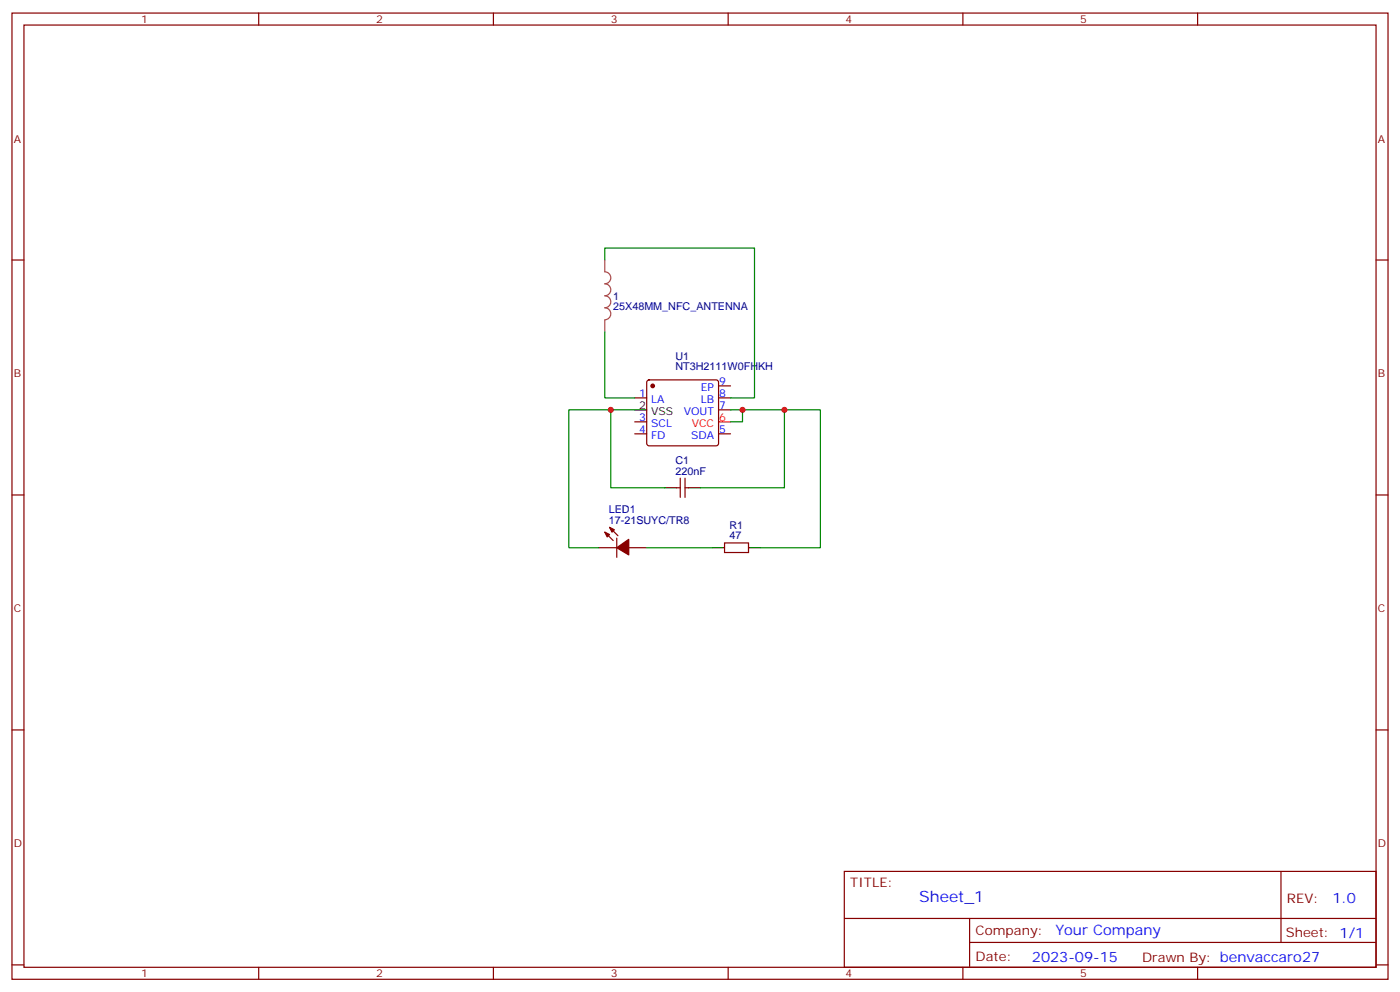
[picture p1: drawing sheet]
<svg xmlns="http://www.w3.org/2000/svg" width="412mm" height="292mm" viewBox="0 0 412 292" stroke-linecap="round" stroke-linejoin="round" font-family="sans-serif">
<g fill="none" stroke="#870000" stroke-width=".35">
<path d="M3.5 3.8h405.4v284.4h-405.4zM7.1 7.4h398.2v277.3h-398.2zM76.2 3.8v3.6M145.3 3.8v3.6M214.5 3.8v3.6M283.6 3.8v3.6M352.8 3.8v3.6M3.5 76.5h3.6M405.3 76.5h3.6M187 117.1h3.5M190.7 112l.5-.2h19.8l.5 .2 .2 .5v18l-.3 .5-.4 .2h-19.8l-.5-.2-.2-.5v-18zM211.7 113.6h3.5"/>
<path d="M211.7 117.1h3.5M187 127.7h3.5M187 124.1h3.5M211.7 120.6h3.5M211.7 127.7h3.5M3.5 145.7h3.6M178.2 156.6l2.4 2.5M179.6 155.2l2.4 2.5M181.7 158.4v5.6M199.3 143.5h1.1M200.4 140.7v5.7M201.8 140.7v5.7"/>
<path d="M201.8 143.5h1M213.4 159.8h7.1v2.8h-7.1zM405.3 145.7h3.6M176.4 161.2h5.3M185.2 161.2h5.3M3.5 214.8h3.6M405.3 214.8h3.6M248.7 256.4h156.6v28.3h-156.6zM377.3 256.5v20.8M248.7 270.3h156.5M285.6 277.3h119.6M285.6 270.3v14.1"/>
<path d="M3.5 284h3.6M76.2 284.7v3.5M145.3 284.7v3.5M214.5 284.7v3.5M283.6 284.7v3.5M352.8 284.7v3.5M405.3 284h3.6"/>
</g>
<path d="M211.7 124.1h3.5" fill="none" stroke="#f00" stroke-width=".35"/>
<path d="M187 120.6h3.5M195.8 143.5h3.5M202.8 143.5h3.6M209.9 161.2h3.5M220.5 161.2h3.5" fill="none" stroke="#000" stroke-width=".35"/>
<g fill="#870000" stroke="#870000" stroke-width=".35">
<path d="M178.2 156.6l1.4 .7-.7 .7z"/>
<path d="M179.6 155.2l1.4 .7-.7 .7z"/>
<path d="M181.7 161.2l3.5-2.5v4.6z"/>
<circle cx="192.3" cy="113.6" r=".53"/>
</g>
<path d="M178.2 76.5v3.5a1.76 1.76 0 0 1 1.7 1.8 1.76 1.76 0 0 1-1.7 1.7 1.76 1.76 0 0 1 1.7 1.8 1.76 1.76 0 0 1-1.7 1.7 1.76 1.76 0 0 1 1.7 1.8 1.76 1.76 0 0 1-1.7 1.8 1.76 1.76 0 0 1 1.7 1.7 1.76 1.76 0 0 1-1.7 1.8M178.2 94.2v3.5" fill="none" stroke="#a64a4a" stroke-width=".35"/>
<path d="M178.2 76.5v-3.5h44v44.1h-7M178.2 97.7v19.4h8.8M179.9 120.6h7.1M215.2 120.6h26.5v40.6h-17.7M218.7 120.6v3.5h-3.5M231.1 120.6v22.9h-24.7M195.8 143.5h-15.9v-22.9h-12.3v40.6h8.8M190.5 161.2h19.4" fill="none" stroke="#008700" stroke-width=".35"/>
<g fill="#c00">
<circle cx="179.9" cy="120.6" r=".88"/>
<circle cx="218.7" cy="120.6" r=".88"/>
<circle cx="231.1" cy="120.6" r=".88"/>
</g>
<text font-size="4.6" fill="#00f" x="270.8" y="265.5">Sheet_1</text>
<g font-size="4.2" fill="#00f">
<text x="392.5" y="265.7">1.0</text>
<text x="310.9" y="275.3">Your Company</text>
<text x="304" y="283.1">2023-09-15</text>
</g>
<g font-size="3.9" fill="#800">
<text x="250.5" y="261">TITLE:</text>
<text x="379.1" y="265.7">REV:</text>
<text x="287.4" y="275.2">Company:</text>
<text x="378.7" y="275.8">Sheet: 1/1</text>
<text x="287.4" y="282.9">Date:</text>
<text x="336.4" y="283">Drawn By: benvaccaro27</text>
</g>
<g font-size="3.2" fill="#800">
<text x="41.6" y="6.8">1</text>
<text x="110.8" y="6.8">2</text>
<text x="179.9" y="6.8">3</text>
<text x="249.1" y="6.8">4</text>
<text x="318.2" y="6.8">5</text>
<text x="4.1" y="41.9">A</text>
<text x="405.9" y="41.9">A</text>
<text x="4.1" y="111.1">B</text>
<text x="405.9" y="111.1">B</text>
<text x="4.1" y="180.2">C</text>
<text x="405.9" y="180.2">C</text>
<text x="4.1" y="249.4">D</text>
<text x="405.9" y="249.4">D</text>
<text x="41.6" y="287.7">1</text>
<text x="110.8" y="287.7">2</text>
<text x="179.9" y="287.7">3</text>
<text x="249.1" y="287.7">4</text>
<text x="318.2" y="287.7">5</text>
</g>
<g font-size="3.2" fill="#000080">
<text x="180.6" y="88.2">1</text>
<text x="180.6" y="91.3">25X48MM_NFC_ANTENNA</text>
<text x="199" y="105.8">U1</text>
<text x="199" y="109">NT3H2111W0FHKH</text>
<text x="199" y="136.5">C1</text>
<text x="199" y="139.7">220nF</text>
<text x="179.3" y="154.1">17-21SUYC/TR8</text>
<text x="179.3" y="151">LED1</text>
<text x="214.9" y="155.5">R1</text>
<text x="214.9" y="158.7">47</text>
</g>
<g font-size="3.2" fill="#00f">
<text x="211.8" y="113.2">9</text>
<text x="188.3" y="116.7">1</text>
<text x="191.8" y="118.5">LA</text>
<text x="206.4" y="118.5">LB</text>
<text x="206.4" y="115">EP</text>
<text x="211.8" y="116.7">8</text>
<text x="188.3" y="123.8">3</text>
<text x="191.8" y="125.6">SCL</text>
<text x="201.4" y="122">VOUT</text>
<text x="211.8" y="120.3">7</text>
<text x="188.3" y="127.3">4</text>
<text x="191.8" y="129.1">FD</text>
<text x="203.6" y="129.1">SDA</text>
<text x="211.8" y="127.3">5</text>
</g>
<g font-size="3.2">
<text x="188.3" y="120.3">2</text>
<text x="191.8" y="122">VSS</text>
</g>
<g font-size="3.2" fill="#f00">
<text x="203.8" y="125.6">VCC</text>
<text x="211.8" y="123.8">6</text>
</g>
</svg>
